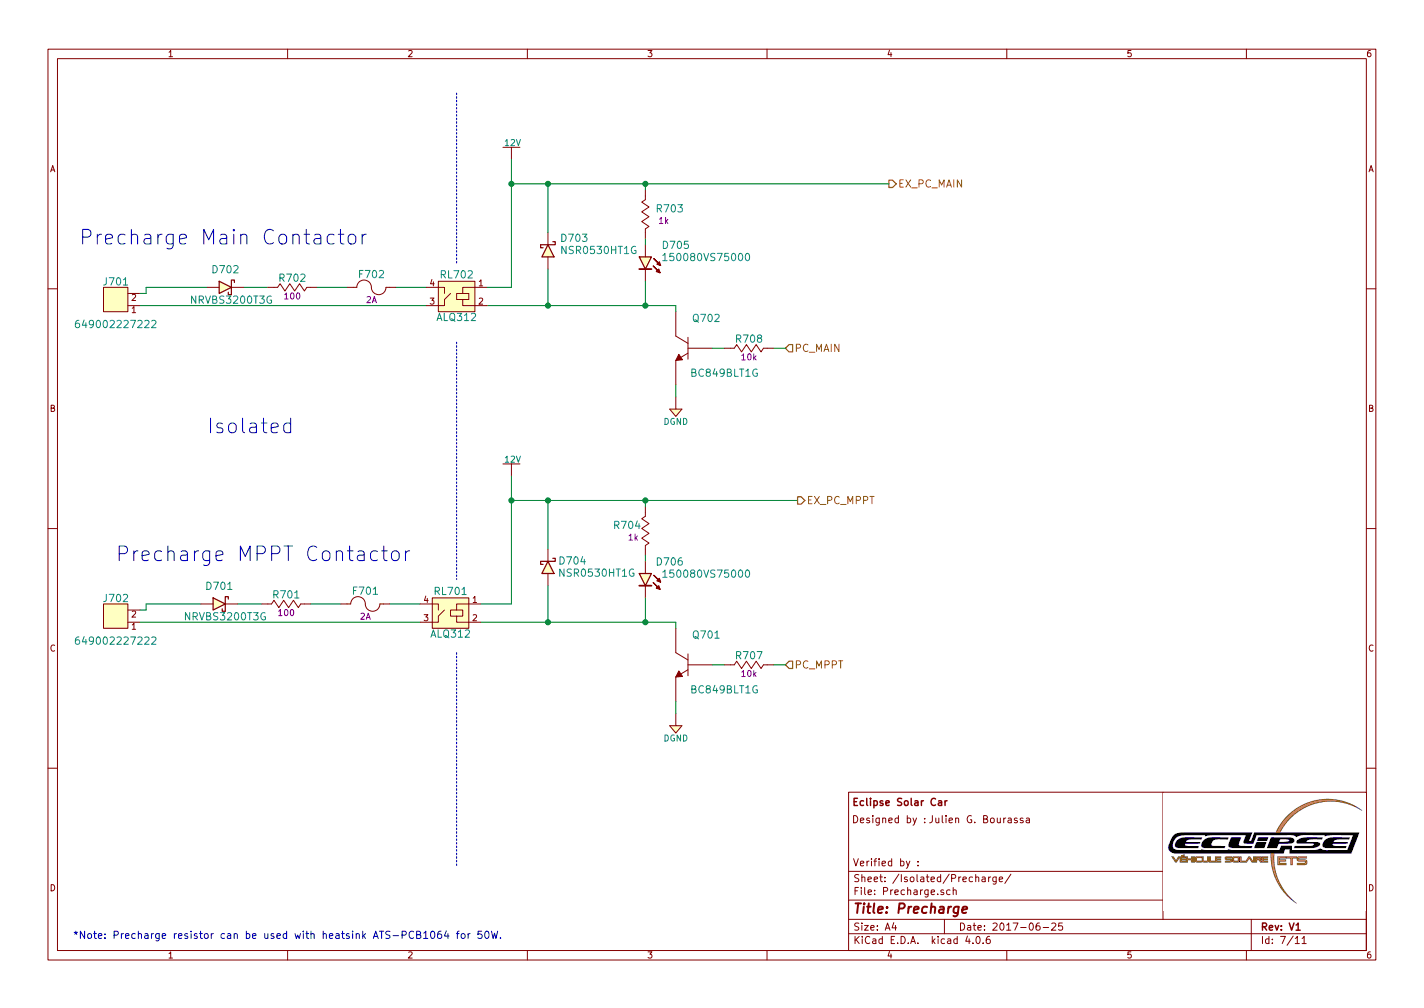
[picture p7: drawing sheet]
EESchema Schematic File Version 2
LIBS:ADC
LIBS:Amplifiers
LIBS:Battery
LIBS:Capacitors
LIBS:Comparators
LIBS:Connectors
LIBS:Crystals
LIBS:DAC
LIBS:Diodes
LIBS:Fuses
LIBS:Inductors
LIBS:Interface
LIBS:Isolators
LIBS:STMicroelectronics
LIBS:PMIC
LIBS:Power_Port
LIBS:Relays
LIBS:Resistors
LIBS:Sensors
LIBS:Switches
LIBS:Transformers
LIBS:Transistors
LIBS:Master_Board-cache
EELAYER 25 0
EELAYER END
$Descr A4 11693 8268
encoding utf-8
Sheet 7 11
Title "Precharge"
Date "2017-06-25"
Rev "V1"
Comp "Eclipse Solar Car"
Comment1 "Julien G. Bourassa"
Comment2 ""
Comment3 ""
Comment4 ""
$EndDescr
$Comp
L DGND #PWR084
U 1 1
P 5550 3350
F 0 "#PWR084" H 5550 3180 50  0001 C CNN
F 1 "DGND" H 5550 3250 50  0000 C CNN
F 2 "" H 5550 3450 60  0000 C CNN
F 3 "" H 5530 3260 60  0000 C CNN
	1    5550 3350
	-1   0    0    -1  
$EndComp
Text HLabel 6450 2850 2    60   Input ~ 0
PC_MAIN
Text HLabel 6450 5450 2    60   Input ~ 0
PC_MPPT
$Comp
L NSR0530HT1G D703
U 1 1
P 4500 2000
F 0 "D703" V 4550 2100 60  0000 L CNN
F 1 "NSR0530HT1G" V 4450 2100 60  0000 L CNN
F 2 "Diodes:SOD-323" H 4480 1000 60  0001 C CNN
F 3 "http://www.onsemi.com/pub/Collateral/NSR0530H-D.PDF" H 4480 900 60  0001 C CNN
F 4 "Digikey" H 4480 1500 60  0001 C CNN "Supplier"
F 5 "NSR0530HT1GOSCT-ND" H 4480 1400 60  0001 C CNN "Supplier Part Number"
F 6 "ON Semiconductor" H 4480 1300 60  0001 C CNN "Manufacturer"
F 7 "NSR0530HT1G" H 4480 1200 60  0001 C CNN "Manufacturer Part Number"
F 8 "DIODE SCHOTTKY 30V 500MA SOD323" H 4480 1100 60  0001 C CNN "Description"
	1    4500 2000
	0    1    -1   0   
$EndComp
$Comp
L RC0805JR-071KL R703
U 1 1
P 5300 1750
F 0 "R703" V 5250 1550 60  0000 C CNN
F 1 "RC0805JR-071KL" H 5300 1450 50  0001 C CNN
F 2 "Resistors:R0805" H 5300 850 30  0001 C CNN
F 3 "http://www.yageo.com/documents/recent/PYu-RC_Group_51_RoHS_L_7.pdf" H 5300 800 30  0001 C CNN
F 4 "Digikey" H 5300 1350 60  0001 C CNN "Supplier"
F 5 "311-1.0KARCT-ND" H 5300 1250 60  0001 C CNN "Supplier Part Number"
F 6 "Yageo" H 5300 1150 60  0001 C CNN "Manufacturer"
F 7 "RC0805JR-071KL" H 5300 1050 60  0001 C CNN "Manufacturer Part Number"
F 8 "RES SMD 1K OHM 5% 1/8W 0805" H 5300 950 60  0001 C CNN "Description"
F 9 "1k" V 5350 1600 50  0000 C CNN "Resistance (Ohms)"
F 10 "±5%" H 5710 1670 50  0001 C CNN "Tolerance (%)"
F 11 "1/8W" H 5300 1610 50  0001 C CNN "Puissance (Watts)"
	1    5300 1750
	0    -1   1    0   
$EndComp
$Comp
L 150080VS75000-RESCUE-Master_Board D705
U 1 1
P 5300 2200
F 0 "D705" V 5100 1950 60  0000 C CNN
F 1 "150080VS75000" V 5200 1700 60  0000 C CNN
F 2 "Diodes:LED_0805_GREEN" H 5310 1120 60  0001 C CNN
F 3 "http://katalog.we-online.de/led/datasheet/150080VS75000.pdf" H 5310 1020 60  0001 C CNN
F 4 "Digikey" H 5310 1620 60  0001 C CNN "Supplier"
F 5 "732-4986-1-ND" H 5310 1520 60  0001 C CNN "Supplier Part Number"
F 6 "Wurth Electronics Inc." H 5310 1420 60  0001 C CNN "Manufacturer"
F 7 "150080VS75000" H 5310 1320 60  0001 C CNN "Manufacturer Part Number"
F 8 "LED GREEN CLEAR 0805 SMD" H 5310 1220 60  0001 C CNN "Description"
F 9 "GREEN" H 5300 1900 60  0001 C CNN "Color"
F 10 "2V" H 5300 1800 60  0001 C CNN "Voltage - Forward (Vf) (Typ)"
	1    5300 2200
	0    -1   1    0   
$EndComp
$Comp
L 12V #PWR085
U 1 1
P 4200 1300
F 0 "#PWR085" H 4200 1150 50  0001 C CNN
F 1 "12V" H 4190 1440 50  0000 C CNN
F 2 "" H 4200 1300 60  0000 C CNN
F 3 "" H 4200 1300 60  0000 C CNN
	1    4200 1300
	-1   0    0    -1  
$EndComp
Wire Wire Line
	4000 2500 5550 2500
Wire Wire Line
	4500 2200 4500 2500
Connection ~ 4500 2500
Wire Wire Line
	4500 1500 4500 1900
Connection ~ 4500 1500
Wire Wire Line
	5300 1500 5300 1550
Wire Wire Line
	5300 2000 5300 1950
Wire Wire Line
	5300 2300 5300 2500
Connection ~ 5300 2500
$Comp
L NSR0530HT1G D704
U 1 1
P 4500 4600
F 0 "D704" V 4500 4800 60  0000 C CNN
F 1 "NSR0530HT1G" V 4400 5000 60  0000 C CNN
F 2 "Diodes:SOD-323" H 4480 3600 60  0001 C CNN
F 3 "http://www.onsemi.com/pub/Collateral/NSR0530H-D.PDF" H 4480 3500 60  0001 C CNN
F 4 "Digikey" H 4480 4100 60  0001 C CNN "Supplier"
F 5 "NSR0530HT1GOSCT-ND" H 4480 4000 60  0001 C CNN "Supplier Part Number"
F 6 "ON Semiconductor" H 4480 3900 60  0001 C CNN "Manufacturer"
F 7 "NSR0530HT1G" H 4480 3800 60  0001 C CNN "Manufacturer Part Number"
F 8 "DIODE SCHOTTKY 30V 500MA SOD323" H 4480 3700 60  0001 C CNN "Description"
	1    4500 4600
	0    1    -1   0   
$EndComp
$Comp
L RC0805JR-071KL R704
U 1 1
P 5300 4350
F 0 "R704" V 5250 4500 60  0000 C CNN
F 1 "RC0805JR-071KL" H 5300 4050 50  0001 C CNN
F 2 "Resistors:R0805" H 5300 3450 30  0001 C CNN
F 3 "http://www.yageo.com/documents/recent/PYu-RC_Group_51_RoHS_L_7.pdf" H 5300 3400 30  0001 C CNN
F 4 "Digikey" H 5300 3950 60  0001 C CNN "Supplier"
F 5 "311-1.0KARCT-ND" H 5300 3850 60  0001 C CNN "Supplier Part Number"
F 6 "Yageo" H 5300 3750 60  0001 C CNN "Manufacturer"
F 7 "RC0805JR-071KL" H 5300 3650 60  0001 C CNN "Manufacturer Part Number"
F 8 "RES SMD 1K OHM 5% 1/8W 0805" H 5300 3550 60  0001 C CNN "Description"
F 9 "1k" V 5350 4450 50  0000 C CNN "Resistance (Ohms)"
F 10 "±5%" H 5710 4270 50  0001 C CNN "Tolerance (%)"
F 11 "1/8W" H 5300 4210 50  0001 C CNN "Puissance (Watts)"
	1    5300 4350
	0    -1   1    0   
$EndComp
$Comp
L 12V #PWR086
U 1 1
P 4200 3900
F 0 "#PWR086" H 4200 3750 50  0001 C CNN
F 1 "12V" H 4190 4040 50  0000 C CNN
F 2 "" H 4200 3900 60  0000 C CNN
F 3 "" H 4200 3900 60  0000 C CNN
	1    4200 3900
	-1   0    0    -1  
$EndComp
Wire Wire Line
	3950 5100 5550 5100
Wire Wire Line
	4500 4800 4500 5100
Connection ~ 4500 5100
Wire Wire Line
	4200 4100 6550 4100
Wire Wire Line
	4500 4100 4500 4500
Connection ~ 4500 4100
Wire Wire Line
	5300 4150 5300 4100
$Comp
L 150080VS75000-RESCUE-Master_Board D706
U 1 1
P 5300 4800
F 0 "D706" V 5100 4600 60  0000 C CNN
F 1 "150080VS75000" V 5200 4300 60  0000 C CNN
F 2 "Diodes:LED_0805_GREEN" H 5310 3720 60  0001 C CNN
F 3 "http://katalog.we-online.de/led/datasheet/150080VS75000.pdf" H 5310 3620 60  0001 C CNN
F 4 "Digikey" H 5310 4220 60  0001 C CNN "Supplier"
F 5 "732-4986-1-ND" H 5310 4120 60  0001 C CNN "Supplier Part Number"
F 6 "Wurth Electronics Inc." H 5310 4020 60  0001 C CNN "Manufacturer"
F 7 "150080VS75000" H 5310 3920 60  0001 C CNN "Manufacturer Part Number"
F 8 "LED GREEN CLEAR 0805 SMD" H 5310 3820 60  0001 C CNN "Description"
F 9 "GREEN" H 5300 4500 60  0001 C CNN "Color"
F 10 "2V" H 5300 4400 60  0001 C CNN "Voltage - Forward (Vf) (Typ)"
	1    5300 4800
	0    -1   1    0   
$EndComp
Wire Wire Line
	5300 4900 5300 5100
Connection ~ 5300 5100
Wire Wire Line
	5300 4600 5300 4550
$Comp
L 649002227222 J701
U 1 1
P 950 2500
F 0 "J701" H 950 2700 60  0000 C CNN
F 1 "649002227222" H 950 2350 60  0000 C CNN
F 2 "Connectors:649002227222" H 950 1600 60  0001 C CNN
F 3 "http://katalog.we-online.de/em/datasheet/649016227222.pdf" H 950 1500 60  0001 C CNN
F 4 "Digikey" H 950 2100 60  0001 C CNN "Supplier"
F 5 "732-1937-ND" H 950 2000 60  0001 C CNN "Supplier Part Number"
F 6 "Wurth Electronics Inc." H 950 1900 60  0001 C CNN "Manufacturer"
F 7 "649002227222" H 950 1800 60  0001 C CNN "Manufacturer Part Number"
F 8 "HEADER MALE DUAL ANGLE W/MNT 2P" H 950 1700 60  0001 C CNN "Description"
	1    950  2500
	1    0    0    -1  
$EndComp
Wire Wire Line
	3500 2500 1150 2500
Wire Wire Line
	3500 2350 3250 2350
Wire Wire Line
	2850 2350 2600 2350
Wire Wire Line
	2200 2350 2000 2350
$Comp
L 649002227222 J702
U 1 1
P 950 5100
F 0 "J702" H 950 5300 60  0000 C CNN
F 1 "649002227222" H 950 4950 60  0000 C CNN
F 2 "Connectors:649002227222" H 950 4200 60  0001 C CNN
F 3 "http://katalog.we-online.de/em/datasheet/649016227222.pdf" H 950 4100 60  0001 C CNN
F 4 "Digikey" H 950 4700 60  0001 C CNN "Supplier"
F 5 "732-1937-ND" H 950 4600 60  0001 C CNN "Supplier Part Number"
F 6 "Wurth Electronics Inc." H 950 4500 60  0001 C CNN "Manufacturer"
F 7 "649002227222" H 950 4400 60  0001 C CNN "Manufacturer Part Number"
F 8 "HEADER MALE DUAL ANGLE W/MNT 2P" H 950 4300 60  0001 C CNN "Description"
	1    950  5100
	1    0    0    -1  
$EndComp
Wire Wire Line
	3450 5100 1150 5100
Wire Wire Line
	3450 4950 3200 4950
Wire Wire Line
	2800 4950 2550 4950
Wire Wire Line
	2150 4950 1950 4950
Text Notes 1700 3550 0    120  ~ 0
Isolated
Wire Notes Line
	3750 2150 3750 750 
Wire Notes Line
	3750 2800 3750 4750
Wire Notes Line
	3750 5350 3750 7100
Text HLabel 7300 1500 2    60   Output ~ 0
EX_PC_MAIN
Text HLabel 6550 4100 2    60   Output ~ 0
EX_PC_MPPT
Text Notes 650  2000 0    120  ~ 0
Precharge Main Contactor
Text Notes 950  4600 0    120  ~ 0
Precharge MPPT Contactor
Connection ~ 5300 1500
Connection ~ 5300 4100
$Comp
L BC849BLT1G Q702
U 1 1
P 5650 2850
F 0 "Q702" H 5500 3100 60  0000 C CNN
F 1 "BC849BLT1G" H 5350 2650 60  0000 C CNN
F 2 "IC:SOT-23-3" H 5650 1950 60  0001 C CNN
F 3 "http://www.onsemi.com/pub/Collateral/BC846ALT1-D.PDF" H 5650 1850 60  0001 C CNN
F 4 "Digikey" H 5650 2450 60  0001 C CNN "Supplier"
F 5 "BC849BLT1GOSCT-ND" H 5650 2350 60  0001 C CNN "Supplier Part Number"
F 6 "ON Semiconductor" H 5650 2250 60  0001 C CNN "Manufacturer"
F 7 "BC849BLT1G" H 5650 2150 60  0001 C CNN "Manufacturer Part Number"
F 8 "TRANS NPN 30V 0.1A SOT-23" H 5650 2050 60  0001 C CNN "Description"
	1    5650 2850
	-1   0    0    -1  
$EndComp
Wire Wire Line
	5550 3150 5550 3250
Wire Wire Line
	5550 2500 5550 2550
Wire Wire Line
	6450 2850 6350 2850
Wire Wire Line
	5850 2850 5950 2850
$Comp
L DGND #PWR087
U 1 1
P 5550 5950
F 0 "#PWR087" H 5550 5780 50  0001 C CNN
F 1 "DGND" H 5550 5850 50  0000 C CNN
F 2 "" H 5550 6050 60  0000 C CNN
F 3 "" H 5530 5860 60  0000 C CNN
	1    5550 5950
	-1   0    0    -1  
$EndComp
$Comp
L BC849BLT1G Q701
U 1 1
P 5650 5450
F 0 "Q701" H 5500 5700 60  0000 C CNN
F 1 "BC849BLT1G" H 5350 5250 60  0000 C CNN
F 2 "IC:SOT-23-3" H 5650 4550 60  0001 C CNN
F 3 "http://www.onsemi.com/pub/Collateral/BC846ALT1-D.PDF" H 5650 4450 60  0001 C CNN
F 4 "Digikey" H 5650 5050 60  0001 C CNN "Supplier"
F 5 "BC849BLT1GOSCT-ND" H 5650 4950 60  0001 C CNN "Supplier Part Number"
F 6 "ON Semiconductor" H 5650 4850 60  0001 C CNN "Manufacturer"
F 7 "BC849BLT1G" H 5650 4750 60  0001 C CNN "Manufacturer Part Number"
F 8 "TRANS NPN 30V 0.1A SOT-23" H 5650 4650 60  0001 C CNN "Description"
	1    5650 5450
	-1   0    0    -1  
$EndComp
Wire Wire Line
	5550 5750 5550 5850
Wire Wire Line
	5550 5100 5550 5150
Wire Wire Line
	6450 5450 6350 5450
Wire Wire Line
	5850 5450 5950 5450
$Comp
L RC0805JR-0710KL R708
U 1 1
P 6150 2850
F 0 "R708" H 6150 2930 60  0000 C CNN
F 1 "RC0805JR-0710KL" H 6150 2550 50  0001 C CNN
F 2 "Resistors:R0805" H 6150 1950 30  0001 C CNN
F 3 "http://www.yageo.com/documents/recent/PYu-RC_Group_51_RoHS_L_7.pdf" H 6150 1900 30  0001 C CNN
F 4 "Digikey" H 6150 2450 60  0001 C CNN "Supplier"
F 5 "311-10KARCT-ND" H 6150 2350 60  0001 C CNN "Supplier Part Number"
F 6 "Yageo" H 6150 2250 60  0001 C CNN "Manufacturer"
F 7 "RC0805JR-0710KL" H 6150 2150 60  0001 C CNN "Manufacturer Part Number"
F 8 "RES SMD 10K OHM 5% 1/8W 0805" H 6150 2050 60  0001 C CNN "Description"
F 9 "10k" H 6150 2780 50  0000 C CNN "Resistance (Ohms)"
F 10 "±5%" H 6560 2770 50  0001 C CNN "Tolerance (%)"
F 11 "1/8W" H 6150 2710 50  0001 C CNN "Puissance (Watts)"
	1    6150 2850
	1    0    0    -1  
$EndComp
$Comp
L RC0805JR-0710KL R707
U 1 1
P 6150 5450
F 0 "R707" H 6150 5530 60  0000 C CNN
F 1 "RC0805JR-0710KL" H 6150 5150 50  0001 C CNN
F 2 "Resistors:R0805" H 6150 4550 30  0001 C CNN
F 3 "http://www.yageo.com/documents/recent/PYu-RC_Group_51_RoHS_L_7.pdf" H 6150 4500 30  0001 C CNN
F 4 "Digikey" H 6150 5050 60  0001 C CNN "Supplier"
F 5 "311-10KARCT-ND" H 6150 4950 60  0001 C CNN "Supplier Part Number"
F 6 "Yageo" H 6150 4850 60  0001 C CNN "Manufacturer"
F 7 "RC0805JR-0710KL" H 6150 4750 60  0001 C CNN "Manufacturer Part Number"
F 8 "RES SMD 10K OHM 5% 1/8W 0805" H 6150 4650 60  0001 C CNN "Description"
F 9 "10k" H 6150 5380 50  0000 C CNN "Resistance (Ohms)"
F 10 "±5%" H 6560 5370 50  0001 C CNN "Tolerance (%)"
F 11 "1/8W" H 6150 5310 50  0001 C CNN "Puissance (Watts)"
	1    6150 5450
	1    0    0    -1  
$EndComp
Wire Wire Line
	1700 2350 1200 2350
Wire Wire Line
	1200 2350 1200 2400
Wire Wire Line
	1200 2400 1150 2400
Wire Wire Line
	1650 4950 1200 4950
Wire Wire Line
	1200 4950 1200 5000
Wire Wire Line
	1200 5000 1150 5000
$Comp
L TR50JBC100R R702
U 1 1
P 2400 2350
AR Path="/5941228A/5941231F/5963CF60" Ref="R702"  Part="1" 
AR Path="/58F25814/5963CF60" Ref="R702"  Part="1" 
F 0 "R702" H 2400 2430 60  0000 C CNN
F 1 "TR50JBC100R" H 2400 2050 50  0001 C CNN
F 2 "Resistors:TR50" H 2400 1450 30  0001 C CNN
F 3 "https://www.seielect.com/Catalog/SEI-tr.pdf" H 2400 1400 30  0001 C CNN
F 4 "Digikey" H 2400 1950 60  0001 C CNN "Supplier"
F 5 "TR50JBC100R-ND" H 2400 1850 60  0001 C CNN "Supplier Part Number"
F 6 "Stackpole Electronics Inc." H 2400 1750 60  0001 C CNN "Manufacturer"
F 7 "TR50JBC100R" H 2400 1650 60  0001 C CNN "Manufacturer Part Number"
F 8 "RES 100 OHM 50W 5% TO220" H 2400 1550 60  0001 C CNN "Description"
F 9 "100" H 2400 2280 50  0000 C CNN "Resistance (Ohms)"
F 10 "±5%" H 2810 2270 50  0001 C CNN "Tolerance (%)"
F 11 "50W" H 2400 2210 50  0001 C CNN "Puissance (Watts)"
	1    2400 2350
	1    0    0    -1  
$EndComp
$Comp
L TR50JBC100R R701
U 1 1
P 2350 4950
F 0 "R701" H 2350 5030 60  0000 C CNN
F 1 "TR50JBC100R" H 2350 4650 50  0001 C CNN
F 2 "Resistors:TR50" H 2350 4050 30  0001 C CNN
F 3 "https://www.seielect.com/Catalog/SEI-tr.pdf" H 2350 4000 30  0001 C CNN
F 4 "Digikey" H 2350 4550 60  0001 C CNN "Supplier"
F 5 "TR50JBC100R-ND" H 2350 4450 60  0001 C CNN "Supplier Part Number"
F 6 "Stackpole Electronics Inc." H 2350 4350 60  0001 C CNN "Manufacturer"
F 7 "TR50JBC100R" H 2350 4250 60  0001 C CNN "Manufacturer Part Number"
F 8 "RES 100 OHM 50W 5% TO220" H 2350 4150 60  0001 C CNN "Description"
F 9 "100" H 2350 4880 50  0000 C CNN "Resistance (Ohms)"
F 10 "±5%" H 2760 4870 50  0001 C CNN "Tolerance (%)"
F 11 "50W" H 2350 4810 50  0001 C CNN "Puissance (Watts)"
	1    2350 4950
	1    0    0    -1  
$EndComp
$Comp
L NRVBS3200T3G D702
U 1 1
P 1900 2350
F 0 "D702" H 1850 2500 60  0000 C CNN
F 1 "NRVBS3200T3G" H 1900 2250 60  0000 C CNN
F 2 "Diodes:DO-214AA_SMB" H 1880 1350 60  0001 C CNN
F 3 "http://www.onsemi.com/pub/Collateral/MBRS3200T3-D.PDF" H 1880 1250 60  0001 C CNN
F 4 "Digikey" H 1880 1850 60  0001 C CNN "Supplier"
F 5 "NRVBS3200T3GOSCT-ND" H 1880 1750 60  0001 C CNN "Supplier Part Number"
F 6 "ON Semiconductor" H 1880 1650 60  0001 C CNN "Manufacturer"
F 7 "NRVBS3200T3G" H 1880 1550 60  0001 C CNN "Manufacturer Part Number"
F 8 "DIODE SCHOTTKY 200V 3A SMB" H 1880 1450 60  0001 C CNN "Description"
	1    1900 2350
	1    0    0    -1  
$EndComp
$Comp
L NRVBS3200T3G D701
U 1 1
P 1850 4950
F 0 "D701" H 1800 5100 60  0000 C CNN
F 1 "NRVBS3200T3G" H 1850 4850 60  0000 C CNN
F 2 "Diodes:DO-214AA_SMB" H 1830 3950 60  0001 C CNN
F 3 "http://www.onsemi.com/pub/Collateral/MBRS3200T3-D.PDF" H 1830 3850 60  0001 C CNN
F 4 "Digikey" H 1830 4450 60  0001 C CNN "Supplier"
F 5 "NRVBS3200T3GOSCT-ND" H 1830 4350 60  0001 C CNN "Supplier Part Number"
F 6 "ON Semiconductor" H 1830 4250 60  0001 C CNN "Manufacturer"
F 7 "NRVBS3200T3G" H 1830 4150 60  0001 C CNN "Manufacturer Part Number"
F 8 "DIODE SCHOTTKY 200V 3A SMB" H 1830 4050 60  0001 C CNN "Description"
	1    1850 4950
	1    0    0    -1  
$EndComp
$Comp
L ALQ312 RL702
U 1 1
P 3750 2300
F 0 "RL702" H 3750 2250 60  0000 C CNN
F 1 "ALQ312" H 3750 2600 60  0000 C CNN
F 2 "Relays:ALQ312" H 3750 1400 60  0001 C CNN
F 3 "http://www3.panasonic.biz/ac/e_download/control/relay/power/catalog/mech_eng_lq.pdf" H 3750 1300 60  0001 C CNN
F 4 "Digikey" H 3750 1900 60  0001 C CNN "Supplier"
F 5 "255-3556-ND" H 3750 1800 60  0001 C CNN "Supplier Part Number"
F 6 "Panasonic Electric Works" H 3750 1700 60  0001 C CNN "Manufacturer"
F 7 "ALQ312" H 3750 1600 60  0001 C CNN "Manufacturer Part Number"
F 8 "RELAY GEN PURPOSE SPST 10A 12V" H 3750 1500 60  0001 C CNN "Description"
	1    3750 2300
	-1   0    0    1   
$EndComp
$Comp
L ALQ312 RL701
U 1 1
P 3700 4900
F 0 "RL701" H 3700 4850 60  0000 C CNN
F 1 "ALQ312" H 3700 5200 60  0000 C CNN
F 2 "Relays:ALQ312" H 3700 4000 60  0001 C CNN
F 3 "http://www3.panasonic.biz/ac/e_download/control/relay/power/catalog/mech_eng_lq.pdf" H 3700 3900 60  0001 C CNN
F 4 "Digikey" H 3700 4500 60  0001 C CNN "Supplier"
F 5 "255-3556-ND" H 3700 4400 60  0001 C CNN "Supplier Part Number"
F 6 "Panasonic Electric Works" H 3700 4300 60  0001 C CNN "Manufacturer"
F 7 "ALQ312" H 3700 4200 60  0001 C CNN "Manufacturer Part Number"
F 8 "RELAY GEN PURPOSE SPST 10A 12V" H 3700 4100 60  0001 C CNN "Description"
	1    3700 4900
	-1   0    0    1   
$EndComp
$Comp
L 80812000440 F702
U 1 1
P 3050 2350
F 0 "F702" H 3050 2460 60  0000 C CNN
F 1 "80812000440" H 3050 2050 50  0001 C CNN
F 2 "Fuses:TE5_395" H 3050 1450 30  0001 C CNN
F 3 "http://www.littelfuse.com/~/media/electronics/datasheets/fuses/littelfuse_fuse_808_datasheet.pdf.pdf" H 3050 1400 30  0001 C CNN
F 4 "Digikey" H 3050 1950 60  0001 C CNN "Supplier"
F 5 "WK6289-ND" H 3050 1850 60  0001 C CNN "Supplier Part Number"
F 6 "Littelfuse Inc." H 3050 1750 60  0001 C CNN "Manufacturer"
F 7 "80812000440" H 3050 1650 60  0001 C CNN "Manufacturer Part Number"
F 8 "FUSE BOARD MNT 2A 250VAC 450VDC" H 3050 1550 60  0001 C CNN "Description"
F 9 "2A" H 3050 2250 50  0000 C CNN "Current Rating (A)"
F 10 "450V" H 2850 2150 50  0001 C CNN "Voltage Rating - DC"
F 11 "250V" H 3250 2150 60  0001 C CNN "Voltage Rating - AC"
	1    3050 2350
	1    0    0    -1  
$EndComp
$Comp
L 80812000440 F701
U 1 1
P 3000 4950
F 0 "F701" H 3000 5060 60  0000 C CNN
F 1 "80812000440" H 3000 4650 50  0001 C CNN
F 2 "Fuses:TE5_395" H 3000 4050 30  0001 C CNN
F 3 "http://www.littelfuse.com/~/media/electronics/datasheets/fuses/littelfuse_fuse_808_datasheet.pdf.pdf" H 3000 4000 30  0001 C CNN
F 4 "Digikey" H 3000 4550 60  0001 C CNN "Supplier"
F 5 "WK6289-ND" H 3000 4450 60  0001 C CNN "Supplier Part Number"
F 6 "Littelfuse Inc." H 3000 4350 60  0001 C CNN "Manufacturer"
F 7 "80812000440" H 3000 4250 60  0001 C CNN "Manufacturer Part Number"
F 8 "FUSE BOARD MNT 2A 250VAC 450VDC" H 3000 4150 60  0001 C CNN "Description"
F 9 "2A" H 3000 4850 50  0000 C CNN "Current Rating (A)"
F 10 "450V" H 2800 4750 50  0001 C CNN "Voltage Rating - DC"
F 11 "250V" H 3200 4750 60  0001 C CNN "Voltage Rating - AC"
	1    3000 4950
	1    0    0    -1  
$EndComp
Wire Wire Line
	4200 2350 4000 2350
Wire Wire Line
	4200 1300 4200 2350
Connection ~ 4200 1500
Wire Wire Line
	4200 1500 7300 1500
Wire Wire Line
	4200 3900 4200 4950
Wire Wire Line
	4200 4950 3950 4950
Connection ~ 4200 4100
Text Notes 600  7700 0    60   ~ 0
*Note: Precharge resistor can be used with heatsink ATS-PCB1064 for 50W.
$EndSCHEMATC
